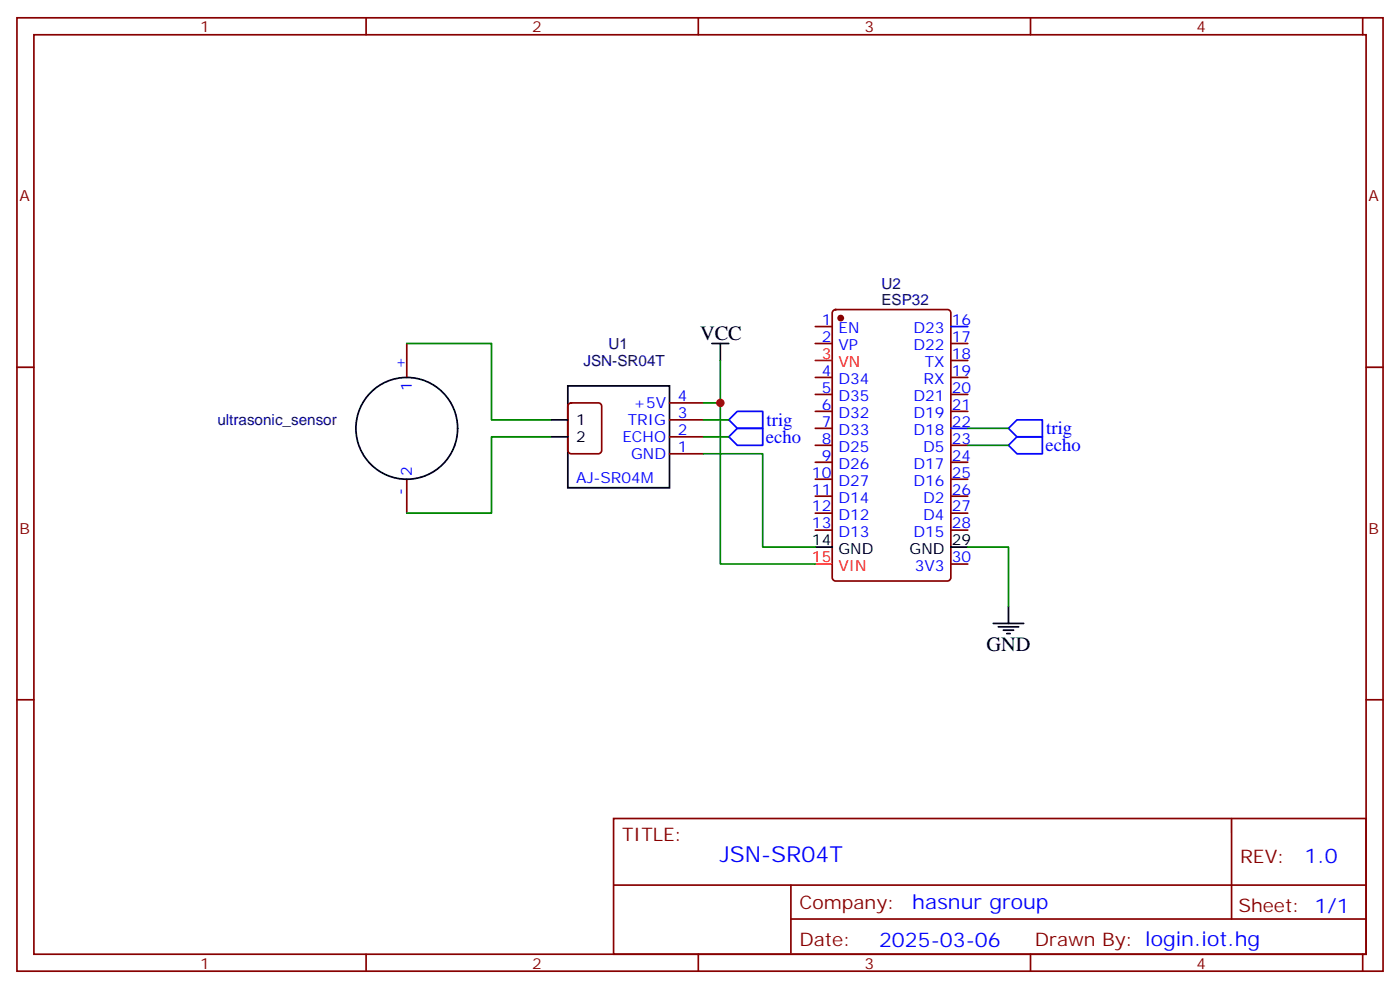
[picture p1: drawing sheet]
<svg xmlns="http://www.w3.org/2000/svg" width="291mm" height="206mm" viewBox="0 0 291 206" stroke-linecap="round" stroke-linejoin="round" font-family="sans-serif">
<g fill="none" stroke="#870000" stroke-width=".35">
<path d="M3.5 3.7h284.4v198.3h-284.4zM7.1 7.2h277.2v191.2h-277.2zM76.2 3.7v3.5M145.3 3.7v3.5M214.5 3.7v3.5M283.6 3.7v3.5M3.5 76.4h3.6M84.7 71.4v7.1M169.7 67.9h3.5M169.7 71.4h3.5M169.7 78.5h3.5M173.4 64.6l.5-.2h23.3a.71 .71 0 0 1 .7 .7v55a.76 .76 0 0 1-.7 .7h-23.3a.76 .76 0 0 1-.7-.7v-55z"/>
<path d="M197.9 71.4h3.5M197.9 78.5h3.5M197.9 75h3.5M284.3 76.4h3.6M84.7 99.7v7M118.4 84l.5-.2h5.6a.71 .71 0 0 1 .7 .7v9.2a.76 .76 0 0 1-.7 .7h-5.6a.76 .76 0 0 1-.7-.7v-9.2zM139.3 94.4h7.1M139.3 90.8h7.1M139.3 87.3h7.1M139.3 83.8h7.1M169.7 82h3.5M169.7 85.5h3.5"/>
<path d="M169.7 89.1h3.5M169.7 92.6h3.5M169.7 96.1h3.5M169.7 99.7h3.5M197.9 82h3.5M197.9 85.5h3.5M197.9 92.6h3.5M197.9 96.1h3.5M197.9 99.7h3.5M169.7 103.2h3.5M169.7 106.7h3.5M169.7 110.2h3.5"/>
<path d="M197.9 103.2h3.5M197.9 106.7h3.5M197.9 110.2h3.5M197.9 117.3h3.5M3.5 145.5h3.6M284.3 145.5h3.6M127.7 170.2h156.6v28.2h-156.6zM256.3 170.2v20.9M76.2 198.4v3.6M127.7 184.1h156.5M145.3 198.4v3.6M164.6 191.1h119.6"/>
<path d="M164.6 184.1v14.1M214.5 198.4v3.6M283.6 198.4v3.6"/>
</g>
<circle cx="175" cy="66.1" r=".53" fill="#870000" stroke="#870000" stroke-width=".35"/>
<path d="M169.7 75h3.5M169.7 117.3h3.5" fill="none" stroke="#f00" stroke-width=".35"/>
<g fill="none" stroke="#000" stroke-width=".35">
<path d="M148.2 71.4h3.5M149.9 71.4v3.6M114.7 87.3h3.5M114.7 90.8h3.5M118.2 80.3h21.1v21.1h-21.1zM169.7 113.8h3.5M197.9 113.8h3.5M206.7 129.6h6.4M207.8 130.4h4.2M208.8 131.1h2.2M209.5 131.8h.8M209.9 126.1v3.5"/>
<circle cx="84.7" cy="89.1" r="10.6"/>
</g>
<path d="M197.9 67.9h3.5M151.7 87.3l1.8-1.8h5.2v3.6h-5.2zM153.5 89.1h5.2v3.5h-5.2l-1.8-1.8zM197.9 89.1h3.5M209.9 92.6l1.8-1.8h5.3v3.6h-5.3zM209.9 89.1l1.8-1.8h5.3v3.5h-5.3z" fill="none" stroke="#00f" stroke-width=".35"/>
<path d="M84.7 71.4h17.6v15.9h12.4M149.9 75v8.8h-3.5M114.7 90.8h-12.4v15.9h-17.6M146.4 94.4h12.3v19.4h11M146.4 87.3h5.3M146.4 90.8h5.3M149.9 83.8v33.5h19.8M201.4 92.6h8.5M201.4 89.1h8.5M201.4 113.8h8.5v12.3" fill="none" stroke="#008700" stroke-width=".35"/>
<circle cx="149.9" cy="83.8" r=".88" fill="#c00"/>
<text font-size="4.6" fill="#00f" x="149.8" y="179.2">JSN-SR04T</text>
<g font-size="4.2">
<text x="145.7" y="70.7">VCC</text>
<text x="205.3" y="135.3">GND</text>
</g>
<g font-size="4.2" fill="#00f">
<text x="271.5" y="179.5">1.0</text>
<text x="189.9" y="189">hasnur group</text>
<text x="183" y="196.8">2025-03-06</text>
</g>
<g font-size="3.9" fill="#00f">
<text x="159.6" y="88.5">trig</text>
<text x="159.4" y="92">echo</text>
<text x="217.6" y="93.8">echo</text>
<text x="217.8" y="90.3">trig</text>
</g>
<g font-size="3.9" fill="#800">
<text x="129.5" y="174.8">TITLE:</text>
<text x="258.1" y="179.5">REV:</text>
<text x="166.4" y="189">Company:</text>
<text x="257.7" y="189.6">Sheet: 1/1</text>
<text x="166.4" y="196.7">Date:</text>
<text x="215.4" y="196.8">Drawn By: login.iot.hg</text>
</g>
<g font-size="3.2" fill="#800">
<text x="41.6" y="6.7">1</text>
<text x="110.8" y="6.7">2</text>
<text x="179.9" y="6.7">3</text>
<text x="249.1" y="6.7">4</text>
<text x="4.1" y="41.8">A</text>
<text x="284.9" y="41.8">A</text>
<text x="4.1" y="110.9">B</text>
<text x="284.9" y="110.9">B</text>
<text x="41.6" y="201.4">1</text>
<text x="110.8" y="201.4">2</text>
<text x="179.9" y="201.4">3</text>
<text x="249.1" y="201.4">4</text>
</g>
<g font-size="3.2" fill="#000080">
<text x="183.5" y="63.3">ESP32</text>
<text x="183.5" y="60.1">U2</text>
<text x="121.4" y="76.1">JSN-SR04T</text>
<text x="126.7" y="72.6">U1</text>
<text x="45.2" y="88.4">ultrasonic_sensor</text>
</g>
<g font-size="3.2" fill="#00f">
<text x="171" y="67.6">1</text>
<text x="171" y="71.1">2</text>
<text x="174.5" y="69.3">EN</text>
<text x="190.1" y="69.3">D23</text>
<text x="198.1" y="67.6">16</text>
<text x="198.1" y="71.1">17</text>
<text x="84.3" y="76.7" transform="rotate(-90 84.3 76.7)">+</text>
<text x="174.5" y="72.8">VP</text>
<text x="190.1" y="72.8">D22</text>
<text x="192.5" y="76.4">TX</text>
<text x="198.1" y="74.6">18</text>
<text x="85.7" y="81.2" transform="rotate(-90 85.7 81.2)">1</text>
<text x="141.1" y="83.4">4</text>
<text x="171" y="78.1">4</text>
<text x="171" y="81.7">5</text>
<text x="174.5" y="79.9">D34</text>
<text x="174.5" y="83.4">D35</text>
<text x="190.1" y="83.4">D21</text>
<text x="192.2" y="79.9">RX</text>
<text x="198.1" y="78.1">19</text>
<text x="198.1" y="81.7">20</text>
<text x="130.7" y="88.4">TRIG</text>
<text x="131.9" y="84.8">+5V</text>
<text x="141.1" y="87">3</text>
<text x="171" y="85.2">6</text>
<text x="171" y="88.7">7</text>
<text x="174.5" y="87">D32</text>
<text x="190.1" y="87">D19</text>
<text x="198.1" y="85.2">21</text>
<text x="198.1" y="88.7">22</text>
<text x="129.5" y="91.9">ECHO</text>
<text x="131.4" y="95.4">GND</text>
<text x="141.1" y="94">1</text>
<text x="141.1" y="90.5">2</text>
<text x="171" y="92.3">8</text>
<text x="171" y="95.8">9</text>
<text x="174.5" y="90.5">D33</text>
<text x="174.5" y="94">D25</text>
<text x="190.1" y="90.5">D18</text>
<text x="192.1" y="94">D5</text>
<text x="198.1" y="92.3">23</text>
<text x="198.1" y="95.8">24</text>
<text x="85.7" y="99" transform="rotate(-90 85.7 99)">2</text>
<text x="119.9" y="100.4">AJ-SR04M</text>
<text x="169" y="99.3">10</text>
<text x="174.5" y="97.5">D26</text>
<text x="174.5" y="101.1">D27</text>
<text x="190.1" y="97.5">D17</text>
<text x="190.1" y="101.1">D16</text>
<text x="198.1" y="99.3">25</text>
<text x="84.3" y="102.9" transform="rotate(-90 84.3 102.9)">-</text>
<text x="169" y="102.8">11</text>
<text x="169" y="106.4">12</text>
<text x="174.5" y="104.6">D14</text>
<text x="192.1" y="104.6">D2</text>
<text x="198.1" y="106.4">27</text>
<text x="198.1" y="102.8">26</text>
<text x="169" y="109.9">13</text>
<text x="174.5" y="108.1">D12</text>
<text x="174.5" y="111.7">D13</text>
<text x="190.1" y="111.7">D15</text>
<text x="192.1" y="108.1">D4</text>
<text x="198.1" y="109.9">28</text>
<text x="190.4" y="118.7">3V3</text>
<text x="198.1" y="116.9">30</text>
</g>
<g font-size="3.2" fill="#f00">
<text x="171" y="74.6">3</text>
<text x="174.5" y="76.4">VN</text>
<text x="169" y="116.9">15</text>
<text x="174.5" y="118.7">VIN</text>
</g>
<g font-size="3.2">
<text x="119.9" y="88.4">1</text>
<text x="119.9" y="91.9">2</text>
<text x="169" y="113.4">14</text>
<text x="198.1" y="113.4">29</text>
<text x="174.5" y="115.2">GND</text>
<text x="189.3" y="115.2">GND</text>
</g>
</svg>
